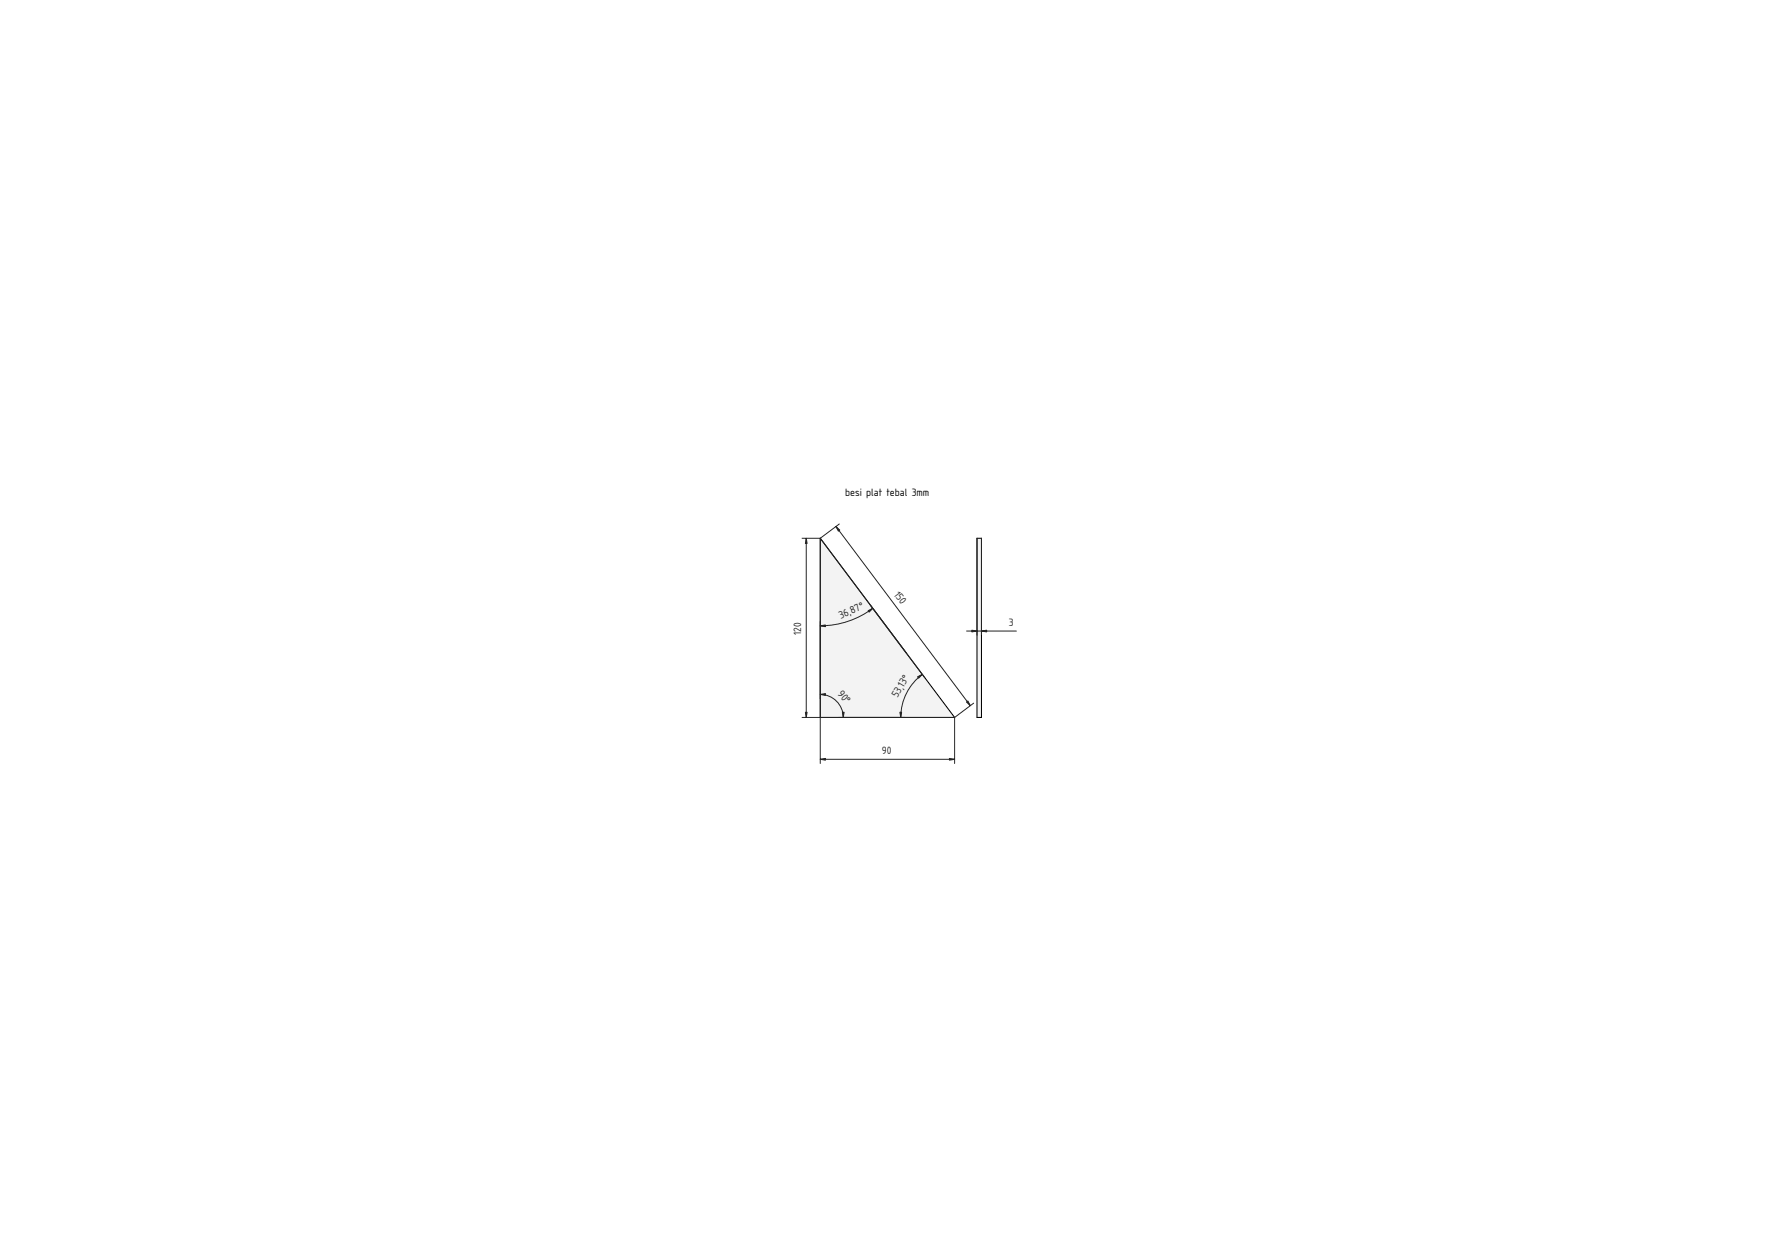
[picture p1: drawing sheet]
<svg xmlns="http://www.w3.org/2000/svg" width="1189mm" height="841mm" viewBox="0 0 1189 841" stroke-linecap="round" stroke-linejoin="round" font-family="sans-serif">
<path d="M549 360l90 120h-90z" fill="#f1f3f5"/>
<path d="M549 360l90 120h-90z" fill="none" stroke="#000" stroke-width=".7"/>
<g fill="none" stroke="#212529" stroke-width=".67">
<path d="M560 353l90 120M562 351l-13 9M537 360h12M540 360v120M549 360v151M549 360l70 94M585 407a58 58 0 0 1-36 12M618 452a36 36 0 0 0-15 28M549 465a15 15 0 0 1 16 15M652 471l-13 9M537 480h102M639 480v31"/>
<path d="M549 508h90"/>
</g>
<g fill="#212529" stroke="#212529" stroke-width=".67">
<path d="M560 353l2 2v1z"/>
<path d="M647 470l1-1 2 4z"/>
<path d="M539 477h2l-1 3z"/>
<path d="M540 360l1 4h-2z"/>
<path d="M636 508h3l-3 1z"/>
<path d="M549 508h4v1z"/>
<path d="M603 477h1l-1 3z"/>
<path d="M615 453l3-1-3 2z"/>
<path d="M581 409l4-2-3 3z"/>
<path d="M549 419l4-1v2z"/>
<path d="M564 477h1v3z"/>
<path d="M549 465l4-1v2z"/>
</g>
<path d="M654 360h3v120h-3z" fill-rule="evenodd" fill="#f1f3f5"/>
<path d="M654 360h3v120h-3z" fill="none" stroke="#000" stroke-width=".7"/>
<path d="M654 360v65M657 360v65M647 423h34" fill="none" stroke="#212529" stroke-width=".67"/>
<g fill="#212529" stroke="#212529" stroke-width=".67">
<path d="M657 423l4-1v1z"/>
<path d="M651 422l3 1h-3z"/>
</g>
<text font-size="6.7" x="566" y="332">besi plat tebal 3mm</text>
<g font-size="6.7" fill="#212529">
<text x="598" y="398" transform="rotate(53 598 398)">150</text>
<text x="563" y="415" transform="rotate(-24 563 415)">36,87°</text>
<text x="676" y="419">3</text>
<text x="537" y="425" transform="rotate(-90 537 425)">120</text>
<text x="561" y="465" transform="rotate(50 561 465)">90°</text>
<text x="601" y="468" transform="rotate(-59 601 468)">53,13°</text>
<text x="591" y="505">90</text>
</g>
</svg>
